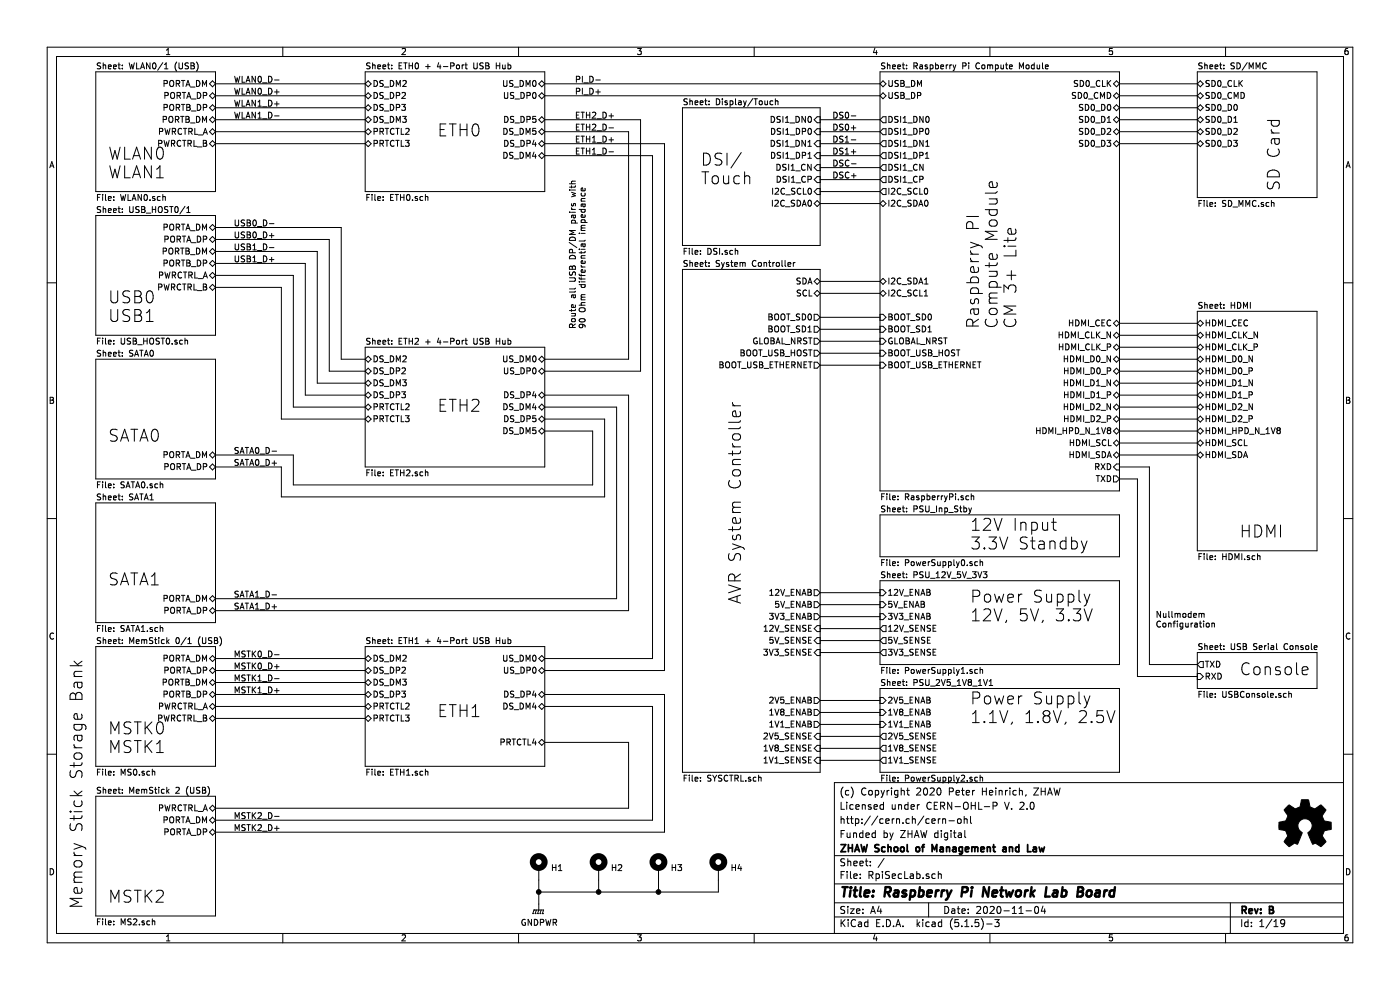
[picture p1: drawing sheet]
EESchema Schematic File Version 4
EELAYER 30 0
EELAYER END
$Descr A4 11693 8268
encoding utf-8
Sheet 1 19
Title "Raspberry Pi Network Lab Board"
Date "2020-11-04"
Rev "B"
Comp "ZHAW School of Management and Law"
Comment1 "Funded by ZHAW digital"
Comment2 "http://cern.ch/cern-ohl"
Comment3 "Licensed under CERN-OHL-P V. 2.0"
Comment4 "(c) Copyright 2020 Peter Heinrich, ZHAW"
$EndDescr
Text Notes 8500 2750 1    100  ~ 0
Raspberry PI \nCompute Module\nCM 3+ Lite
Wire Wire Line
	10000 5550 9600 5550
Wire Wire Line
	9600 5550 9600 3900
Wire Wire Line
	9600 3900 9350 3900
Wire Wire Line
	9350 4000 9500 4000
Wire Wire Line
	9500 4000 9500 5650
Wire Wire Line
	9500 5650 10000 5650
Text Notes 9650 5250 0    50   ~ 0
Nullmodem\nConfiguration
Wire Wire Line
	7350 700  4550 700 
Wire Wire Line
	7350 800  4550 800 
Wire Wire Line
	1800 700  3050 700 
Wire Wire Line
	3050 800  1800 800 
Wire Wire Line
	3050 900  1800 900 
Wire Wire Line
	3050 1000 1800 1000
Wire Wire Line
	1800 1100 3050 1100
Wire Wire Line
	3050 1200 1800 1200
Text Notes 900  1500 0    100  ~ 0
WLAN0\nWLAN1
Text Notes 900  7550 0    100  ~ 0
MSTK2
Text Notes 3650 1150 0    100  ~ 0
ETH0
Text Notes 10350 5650 0    100  ~ 0
Console
Text Notes 10350 4500 0    100  ~ 0
HDMI
Text Notes 10700 1600 1    100  ~ 0
SD Card
Wire Wire Line
	7350 1000 6850 1000
Wire Wire Line
	6850 1100 7350 1100
Wire Wire Line
	7350 1200 6850 1200
Wire Wire Line
	6850 1300 7350 1300
Wire Wire Line
	7350 1400 6850 1400
Wire Wire Line
	6850 1500 7350 1500
Wire Wire Line
	7350 1600 6850 1600
Wire Wire Line
	6850 1700 7350 1700
Text Notes 5850 1550 0    100  ~ 0
DSI/\nTouch
Text Notes 700  5500 3    100  ~ 0
Memory Stick Storage Bank
$Comp
L Mechanical:MountingHole_Pad H1
U 1 1
P 4500 7250
F 0 "H1" H 4600 7253 50  0000 L CNN
F 1 "MountingHole_Pad" H 4600 7208 50  0001 L CNN
F 2 "MountingHole:MountingHole_2.7mm_M2.5_Pad_Via" H 4500 7250 50  0001 C CNN
F 3 "" H 4500 7250 50  0001 C CNN
	1    4500 7250
	1    0    0    -1  
$EndComp
$Comp
L Mechanical:MountingHole_Pad H2
U 1 1
P 5000 7250
F 0 "H2" H 5100 7253 50  0000 L CNN
F 1 "MountingHole_Pad" H 5100 7208 50  0001 L CNN
F 2 "MountingHole:MountingHole_2.7mm_M2.5_Pad_Via" H 5000 7250 50  0001 C CNN
F 3 "" H 5000 7250 50  0001 C CNN
	1    5000 7250
	1    0    0    -1  
$EndComp
$Comp
L Mechanical:MountingHole_Pad H3
U 1 1
P 5500 7250
F 0 "H3" H 5600 7253 50  0000 L CNN
F 1 "MountingHole_Pad" H 5600 7208 50  0001 L CNN
F 2 "MountingHole:MountingHole_2.7mm_M2.5_Pad_Via" H 5500 7250 50  0001 C CNN
F 3 "" H 5500 7250 50  0001 C CNN
	1    5500 7250
	1    0    0    -1  
$EndComp
$Comp
L Mechanical:MountingHole_Pad H4
U 1 1
P 6000 7250
F 0 "H4" H 6100 7253 50  0000 L CNN
F 1 "MountingHole_Pad" H 6100 7208 50  0001 L CNN
F 2 "MountingHole:MountingHole_2.7mm_M2.5_Pad_Via" H 6000 7250 50  0001 C CNN
F 3 "" H 6000 7250 50  0001 C CNN
	1    6000 7250
	1    0    0    -1  
$EndComp
$Comp
L power:GNDPWR #PWR01
U 1 1
P 4500 7550
F 0 "#PWR01" H 4500 7350 50  0001 C CNN
F 1 "GNDPWR" H 4504 7396 50  0000 C CNN
F 2 "" H 4500 7500 50  0001 C CNN
F 3 "" H 4500 7500 50  0001 C CNN
	1    4500 7550
	1    0    0    -1  
$EndComp
Wire Wire Line
	4500 7350 4500 7450
Wire Wire Line
	4500 7450 5000 7450
Wire Wire Line
	5000 7450 5000 7350
Connection ~ 4500 7450
Wire Wire Line
	4500 7450 4500 7550
Wire Wire Line
	5000 7450 5500 7450
Wire Wire Line
	5500 7450 5500 7350
Connection ~ 5000 7450
Wire Wire Line
	5500 7450 6000 7450
Wire Wire Line
	6000 7450 6000 7350
Connection ~ 5500 7450
Text Label 4800 700  0    50   ~ 0
PI_D-
Text Label 4800 800  0    50   ~ 0
PI_D+
Text Label 4800 1200 0    50   ~ 0
ETH1_D+
Text Label 4800 1300 0    50   ~ 0
ETH1_D-
Text Label 4800 1000 0    50   ~ 0
ETH2_D+
Text Label 4800 1100 0    50   ~ 0
ETH2_D-
Text Label 1950 700  0    50   ~ 0
WLAN0_D-
Text Label 1950 800  0    50   ~ 0
WLAN0_D+
Text Label 1950 1000 0    50   ~ 0
WLAN1_D-
Text Label 1950 900  0    50   ~ 0
WLAN1_D+
Wire Wire Line
	5350 1000 4550 1000
Wire Wire Line
	5350 1000 5350 3100
Wire Wire Line
	5250 1100 4550 1100
Wire Wire Line
	5250 1100 5250 3000
Text Label 6950 1200 0    50   ~ 0
DS1-
Text Label 6950 1300 0    50   ~ 0
DS1+
Text Label 6950 1000 0    50   ~ 0
DS0-
Text Label 6950 1100 0    50   ~ 0
DS0+
Text Label 6950 1400 0    50   ~ 0
DSC-
Text Label 6950 1500 0    50   ~ 0
DSC+
Text Notes 8100 6050 0    100  ~ 0
Power Supply\n1.1V, 1.8V, 2.5V
Text Notes 8100 5200 0    100  ~ 0
Power Supply\n12V, 5V, 3.3V
Text Notes 8100 4600 0    100  ~ 0
12V Input\n3.3V Standby
Wire Wire Line
	6850 4950 7350 4950
Wire Wire Line
	7350 5050 6850 5050
Wire Wire Line
	6850 5150 7350 5150
Wire Wire Line
	7350 5250 6850 5250
Wire Wire Line
	6850 5350 7350 5350
Wire Wire Line
	7350 5450 6850 5450
Wire Wire Line
	6850 5850 7350 5850
Wire Wire Line
	7350 5950 6850 5950
Wire Wire Line
	6850 6050 7350 6050
Wire Wire Line
	7350 6150 6850 6150
Wire Wire Line
	6850 6250 7350 6250
Wire Wire Line
	6850 6350 7350 6350
Wire Wire Line
	6850 2350 7350 2350
Wire Wire Line
	7350 2450 6850 2450
Text Notes 6200 5050 1    100  ~ 0
AVR System Controller
Wire Wire Line
	6850 2650 7350 2650
Wire Wire Line
	7350 2750 6850 2750
Wire Wire Line
	7350 2950 6850 2950
Wire Wire Line
	6850 3050 7350 3050
Wire Wire Line
	9350 2700 10000 2700
Wire Wire Line
	10000 2800 9350 2800
Wire Wire Line
	9350 2900 10000 2900
Wire Wire Line
	10000 3000 9350 3000
Wire Wire Line
	9350 3100 10000 3100
Wire Wire Line
	10000 3200 9350 3200
Wire Wire Line
	9350 3300 10000 3300
Wire Wire Line
	10000 3400 9350 3400
Wire Wire Line
	9350 3500 10000 3500
Wire Wire Line
	10000 3600 9350 3600
Wire Wire Line
	9350 3700 10000 3700
Wire Wire Line
	10000 3800 9350 3800
Wire Wire Line
	9350 700  10000 700 
Wire Wire Line
	10000 800  9350 800 
Wire Wire Line
	9350 900  10000 900 
Wire Wire Line
	9350 1000 10000 1000
Wire Wire Line
	9350 1100 10000 1100
Wire Wire Line
	9350 1200 10000 1200
Wire Wire Line
	6850 2850 7350 2850
$Comp
L Graphic:Logo_Open_Hardware_Small #LOGO1
U 1 1
P 10900 6900
F 0 "#LOGO1" H 10900 7175 50  0001 C CNN
F 1 "Logo_Open_Hardware_Small" H 10900 6675 50  0001 C CNN
F 2 "" H 10900 6900 50  0001 C CNN
F 3 "~" H 10900 6900 50  0001 C CNN
	1    10900 6900
	1    0    0    -1  
$EndComp
Wire Wire Line
	5550 1200 4550 1200
Wire Wire Line
	5450 1300 4550 1300
Text Label 1950 3900 0    50   ~ 0
SATA0_D+
Text Label 1950 3800 0    50   ~ 0
SATA0_D-
Text Label 1950 2200 0    50   ~ 0
USB1_D+
Text Label 1950 2100 0    50   ~ 0
USB1_D-
Text Label 1950 1900 0    50   ~ 0
USB0_D-
Text Label 1950 2000 0    50   ~ 0
USB0_D+
Text Notes 3650 3450 0    100  ~ 0
ETH2
Text Notes 900  3700 0    100  ~ 0
SATA0
Text Notes 900  2700 0    100  ~ 0
USB0\nUSB1
Wire Wire Line
	5250 3300 4550 3300
Wire Wire Line
	5150 3400 4550 3400
Wire Wire Line
	2450 3800 1800 3800
Wire Wire Line
	2450 4050 2450 3800
Wire Wire Line
	4950 4050 2450 4050
Wire Wire Line
	4950 3600 4950 4050
Wire Wire Line
	4550 3600 4950 3600
Wire Wire Line
	5050 3500 4550 3500
Wire Wire Line
	5050 4150 5050 3500
Wire Wire Line
	2350 4150 5050 4150
Wire Wire Line
	2350 3900 2350 4150
Wire Wire Line
	1800 3900 2350 3900
Wire Wire Line
	2350 3500 3050 3500
Wire Wire Line
	2350 2400 2350 3500
Wire Wire Line
	1800 2400 2350 2400
Wire Wire Line
	2450 3400 3050 3400
Wire Wire Line
	2450 2300 2450 3400
Wire Wire Line
	1800 2300 2450 2300
Wire Wire Line
	2550 3300 3050 3300
Wire Wire Line
	2550 2200 2550 3300
Wire Wire Line
	1800 2200 2550 2200
Wire Wire Line
	1800 2100 2650 2100
Wire Wire Line
	2650 3200 2650 2100
Wire Wire Line
	3050 3200 2650 3200
Wire Wire Line
	2750 3100 3050 3100
Wire Wire Line
	2750 2000 2750 3100
Wire Wire Line
	1800 2000 2750 2000
Wire Wire Line
	2850 1900 1800 1900
Wire Wire Line
	2850 3000 2850 1900
Wire Wire Line
	3050 3000 2850 3000
Text Notes 4900 2750 1    50   ~ 0
Route all USB DP/DM pairs with \n90 Ohm differential impedance
Wire Wire Line
	5350 3100 4550 3100
Wire Wire Line
	5250 3000 4550 3000
Text Label 1950 5100 0    50   ~ 0
SATA1_D+
Text Label 1950 5000 0    50   ~ 0
SATA1_D-
Text Label 1950 6950 0    50   ~ 0
MSTK2_D+
Text Label 1950 6850 0    50   ~ 0
MSTK2_D-
Text Label 1950 5800 0    50   ~ 0
MSTK1_D+
Text Label 1950 5700 0    50   ~ 0
MSTK1_D-
Text Label 1950 5600 0    50   ~ 0
MSTK0_D+
Text Label 1950 5500 0    50   ~ 0
MSTK0_D-
Text Notes 3650 6000 0    100  ~ 0
ETH1
Text Notes 900  6300 0    100  ~ 0
MSTK0\nMSTK1
Text Notes 900  4900 0    100  ~ 0
SATA1
Wire Wire Line
	5250 5100 5250 3300
Wire Wire Line
	1800 5100 5250 5100
Wire Wire Line
	5150 5000 5150 3400
Wire Wire Line
	1800 5000 5150 5000
Wire Wire Line
	5250 6200 4550 6200
Wire Wire Line
	5250 6750 5250 6200
Wire Wire Line
	1800 6750 5250 6750
Wire Wire Line
	5450 5900 4550 5900
Wire Wire Line
	5450 6850 5450 5900
Wire Wire Line
	1800 6850 5450 6850
Wire Wire Line
	5550 5800 4550 5800
Wire Wire Line
	5550 6950 5550 5800
Wire Wire Line
	1800 6950 5550 6950
Wire Wire Line
	1800 6000 3050 6000
Wire Wire Line
	3050 5900 1800 5900
Wire Wire Line
	1800 5800 3050 5800
Wire Wire Line
	3050 5700 1800 5700
Wire Wire Line
	1800 5600 3050 5600
Wire Wire Line
	3050 5500 1800 5500
Wire Wire Line
	5550 1200 5550 5600
Wire Wire Line
	5450 1300 5450 5500
Wire Wire Line
	5550 5600 4550 5600
Wire Wire Line
	5450 5500 4550 5500
$Sheet
S 7350 600  2000 3500
U 5E8C8987
F0 "Raspberry Pi Compute Module" 50
F1 "RaspberryPi.sch" 50
F2 "USB_DM" B L 7350 700 50 
F3 "USB_DP" B L 7350 800 50 
F4 "TXD" O R 9350 4000 50 
F5 "RXD" I R 9350 3900 50 
F6 "HDMI_CEC" B R 9350 2700 50 
F7 "HDMI_CLK_N" B R 9350 2800 50 
F8 "HDMI_CLK_P" B R 9350 2900 50 
F9 "HDMI_D0_N" B R 9350 3000 50 
F10 "HDMI_D0_P" B R 9350 3100 50 
F11 "HDMI_D1_N" B R 9350 3200 50 
F12 "HDMI_D1_P" B R 9350 3300 50 
F13 "HDMI_D2_N" B R 9350 3400 50 
F14 "HDMI_D2_P" B R 9350 3500 50 
F15 "HDMI_HPD_N_1V8" B R 9350 3600 50 
F16 "HDMI_SCL" B R 9350 3700 50 
F17 "HDMI_SDA" B R 9350 3800 50 
F18 "I2C_SDA0" B L 7350 1700 50 
F19 "I2C_SCL0" O L 7350 1600 50 
F20 "DSI1_DN0" O L 7350 1000 50 
F21 "DSI1_DP0" O L 7350 1100 50 
F22 "DSI1_DN1" O L 7350 1200 50 
F23 "DSI1_DP1" O L 7350 1300 50 
F24 "DSI1_CN" O L 7350 1400 50 
F25 "DSI1_CP" O L 7350 1500 50 
F26 "I2C_SDA1" B L 7350 2350 50 
F27 "I2C_SCL1" B L 7350 2450 50 
F28 "BOOT_SD0" I L 7350 2650 50 
F29 "BOOT_SD1" I L 7350 2750 50 
F30 "BOOT_USB_HOST" I L 7350 2950 50 
F31 "BOOT_USB_ETHERNET" I L 7350 3050 50 
F32 "SD0_CLK" B R 9350 700 50 
F33 "SD0_CMD" B R 9350 800 50 
F34 "SD0_D0" B R 9350 900 50 
F35 "SD0_D1" B R 9350 1000 50 
F36 "SD0_D2" B R 9350 1100 50 
F37 "SD0_D3" B R 9350 1200 50 
F38 "GLOBAL_NRST" I L 7350 2850 50 
$EndSheet
$Sheet
S 10000 600  1000 1050
U 5E8C8683
F0 "SD/MMC" 50
F1 "SD_MMC.sch" 50
F2 "SD0_CLK" B L 10000 700 50 
F3 "SD0_CMD" B L 10000 800 50 
F4 "SD0_D0" B L 10000 900 50 
F5 "SD0_D1" B L 10000 1000 50 
F6 "SD0_D2" B L 10000 1100 50 
F7 "SD0_D3" B L 10000 1200 50 
$EndSheet
$Sheet
S 10000 2600 1000 2000
U 5E8C857B
F0 "HDMI" 50
F1 "HDMI.sch" 50
F2 "HDMI_CEC" B L 10000 2700 50 
F3 "HDMI_CLK_N" B L 10000 2800 50 
F4 "HDMI_CLK_P" B L 10000 2900 50 
F5 "HDMI_D0_N" B L 10000 3000 50 
F6 "HDMI_D0_P" B L 10000 3100 50 
F7 "HDMI_D1_N" B L 10000 3200 50 
F8 "HDMI_D1_P" B L 10000 3300 50 
F9 "HDMI_D2_N" B L 10000 3400 50 
F10 "HDMI_D2_P" B L 10000 3500 50 
F11 "HDMI_HPD_N_1V8" B L 10000 3600 50 
F12 "HDMI_SCL" B L 10000 3700 50 
F13 "HDMI_SDA" B L 10000 3800 50 
$EndSheet
$Sheet
S 5700 900  1150 1150
U 5EA68284
F0 "Display/Touch" 50
F1 "DSI.sch" 50
F2 "DSI1_DN0" I R 6850 1000 50 
F3 "DSI1_DP0" I R 6850 1100 50 
F4 "DSI1_DN1" I R 6850 1200 50 
F5 "DSI1_DP1" I R 6850 1300 50 
F6 "DSI1_CN" I R 6850 1400 50 
F7 "DSI1_CP" I R 6850 1500 50 
F8 "I2C_SDA0" B R 6850 1700 50 
F9 "I2C_SCL0" I R 6850 1600 50 
$EndSheet
$Sheet
S 10000 5450 1000 300 
U 5E8C85D5
F0 "USB Serial Console" 50
F1 "USBConsole.sch" 50
F2 "RXD" I L 10000 5650 50 
F3 "TXD" O L 10000 5550 50 
$EndSheet
$Sheet
S 5700 2250 1150 4200
U 5FF99397
F0 "System Controller" 50
F1 "SYSCTRL.sch" 50
F2 "12V_ENAB" O R 6850 4950 50 
F3 "5V_ENAB" O R 6850 5050 50 
F4 "3V3_ENAB" O R 6850 5150 50 
F5 "2V5_ENAB" O R 6850 5850 50 
F6 "1V8_ENAB" O R 6850 5950 50 
F7 "1V1_ENAB" O R 6850 6050 50 
F8 "12V_SENSE" I R 6850 5250 50 
F9 "5V_SENSE" I R 6850 5350 50 
F10 "3V3_SENSE" I R 6850 5450 50 
F11 "2V5_SENSE" I R 6850 6150 50 
F12 "1V8_SENSE" I R 6850 6250 50 
F13 "1V1_SENSE" I R 6850 6350 50 
F14 "SDA" B R 6850 2350 50 
F15 "SCL" B R 6850 2450 50 
F16 "BOOT_SD0" O R 6850 2650 50 
F17 "BOOT_SD1" O R 6850 2750 50 
F18 "BOOT_USB_HOST" O R 6850 2950 50 
F19 "BOOT_USB_ETHERNET" O R 6850 3050 50 
F20 "GLOBAL_NRST" O R 6850 2850 50 
$EndSheet
$Sheet
S 3050 600  1500 1000
U 5E8C8845
F0 "ETH0 + 4-Port USB Hub" 50
F1 "ETH0.sch" 50
F2 "US_DM0" B R 4550 700 50 
F3 "US_DP0" B R 4550 800 50 
F4 "DS_DP4" B R 4550 1200 50 
F5 "DS_DP5" B R 4550 1000 50 
F6 "DS_DM4" B R 4550 1300 50 
F7 "DS_DM5" B R 4550 1100 50 
F8 "PRTCTL2" B L 3050 1100 50 
F9 "PRTCTL3" B L 3050 1200 50 
F10 "DS_DM2" B L 3050 700 50 
F11 "DS_DP2" B L 3050 800 50 
F12 "DS_DP3" B L 3050 900 50 
F13 "DS_DM3" B L 3050 1000 50 
$EndSheet
$Sheet
S 3050 5400 1500 1000
U 5F37F386
F0 "ETH1 + 4-Port USB Hub" 50
F1 "ETH1.sch" 50
F2 "US_DM0" B R 4550 5500 50 
F3 "US_DP0" B R 4550 5600 50 
F4 "DS_DM2" B L 3050 5500 50 
F5 "DS_DP2" B L 3050 5600 50 
F6 "DS_DP3" B L 3050 5800 50 
F7 "DS_DP4" B R 4550 5800 50 
F8 "DS_DM3" B L 3050 5700 50 
F9 "DS_DM4" B R 4550 5900 50 
F10 "PRTCTL2" B L 3050 5900 50 
F11 "PRTCTL3" B L 3050 6000 50 
F12 "PRTCTL4" B R 4550 6200 50 
$EndSheet
$Sheet
S 3050 2900 1500 1000
U 5F38055E
F0 "ETH2 + 4-Port USB Hub" 50
F1 "ETH2.sch" 50
F2 "US_DM0" B R 4550 3000 50 
F3 "US_DP0" B R 4550 3100 50 
F4 "DS_DM2" B L 3050 3000 50 
F5 "DS_DP2" B L 3050 3100 50 
F6 "DS_DP3" B L 3050 3300 50 
F7 "DS_DP4" B R 4550 3300 50 
F8 "DS_DP5" B R 4550 3500 50 
F9 "DS_DM3" B L 3050 3200 50 
F10 "DS_DM4" B R 4550 3400 50 
F11 "DS_DM5" B R 4550 3600 50 
F12 "PRTCTL2" B L 3050 3400 50 
F13 "PRTCTL3" B L 3050 3500 50 
$EndSheet
$Sheet
S 800  600  1000 1000
U 5E8C89DB
F0 "WLAN0/1 (USB)" 50
F1 "WLAN0.sch" 50
F2 "PORTA_DP" B R 1800 800 50 
F3 "PORTA_DM" B R 1800 700 50 
F4 "PORTB_DP" B R 1800 900 50 
F5 "PORTB_DM" B R 1800 1000 50 
F6 "PWRCTRL_A" B R 1800 1100 50 
F7 "PWRCTRL_B" B R 1800 1200 50 
$EndSheet
$Sheet
S 800  1800 1000 1000
U 5E8C8BAF
F0 "USB_HOST0/1" 50
F1 "USB_HOST0.sch" 50
F2 "PORTA_DP" B R 1800 2000 50 
F3 "PORTA_DM" B R 1800 1900 50 
F4 "PORTB_DP" B R 1800 2200 50 
F5 "PORTB_DM" B R 1800 2100 50 
F6 "PWRCTRL_A" B R 1800 2300 50 
F7 "PWRCTRL_B" B R 1800 2400 50 
$EndSheet
$Sheet
S 800  3000 1000 1000
U 5E8C8B3B
F0 "SATA0" 50
F1 "SATA0.sch" 50
F2 "PORTA_DM" B R 1800 3800 50 
F3 "PORTA_DP" B R 1800 3900 50 
$EndSheet
$Sheet
S 800  4200 1000 1000
U 5F5BE5BB
F0 "SATA1" 50
F1 "SATA1.sch" 50
F2 "PORTA_DM" B R 1800 5000 50 
F3 "PORTA_DP" B R 1800 5100 50 
$EndSheet
$Sheet
S 800  5400 1000 1000
U 5E8C8C46
F0 "MemStick 0/1 (USB)" 50
F1 "MS0.sch" 50
F2 "PORTA_DP" B R 1800 5600 50 
F3 "PORTA_DM" B R 1800 5500 50 
F4 "PORTB_DP" B R 1800 5800 50 
F5 "PORTB_DM" B R 1800 5700 50 
F6 "PWRCTRL_A" B R 1800 5900 50 
F7 "PWRCTRL_B" B R 1800 6000 50 
$EndSheet
$Sheet
S 800  6650 1000 1000
U 5E8C8CE8
F0 "MemStick 2 (USB)" 50
F1 "MS2.sch" 50
F2 "PORTA_DP" B R 1800 6950 50 
F3 "PORTA_DM" B R 1800 6850 50 
F4 "PWRCTRL_A" B R 1800 6750 50 
$EndSheet
$Sheet
S 7350 4850 2000 700 
U 5F6C36AD
F0 "PSU_12V_5V_3V3" 50
F1 "PowerSupply1.sch" 50
F2 "5V_ENAB" I L 7350 5050 50 
F3 "3V3_ENAB" I L 7350 5150 50 
F4 "12V_ENAB" I L 7350 4950 50 
F5 "5V_SENSE" O L 7350 5350 50 
F6 "3V3_SENSE" O L 7350 5450 50 
F7 "12V_SENSE" O L 7350 5250 50 
$EndSheet
$Sheet
S 7350 5750 2000 700 
U 5F6C37F8
F0 "PSU_2V5_1V8_1V1" 50
F1 "PowerSupply2.sch" 50
F2 "2V5_ENAB" I L 7350 5850 50 
F3 "1V8_ENAB" I L 7350 5950 50 
F4 "1V1_ENAB" I L 7350 6050 50 
F5 "1V1_SENSE" O L 7350 6350 50 
F6 "1V8_SENSE" O L 7350 6250 50 
F7 "2V5_SENSE" O L 7350 6150 50 
$EndSheet
$Sheet
S 7350 4300 2000 350 
U 5E8C87A2
F0 "PSU_Inp_Stby" 50
F1 "PowerSupply0.sch" 50
$EndSheet
$EndSCHEMATC
